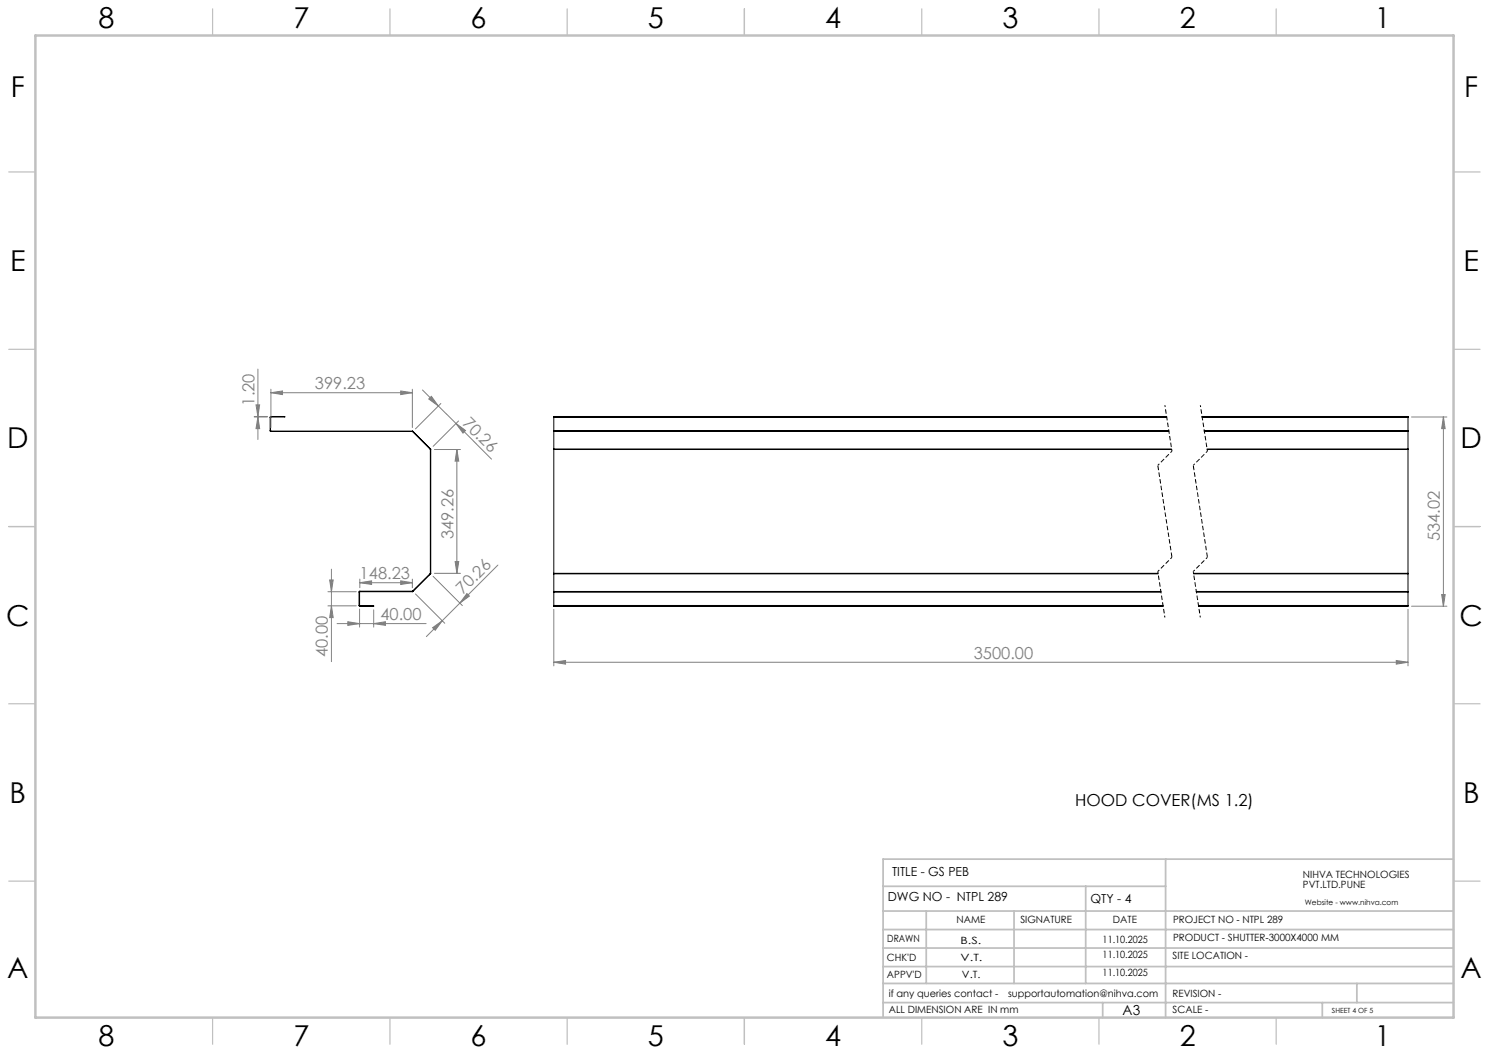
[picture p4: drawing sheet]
<svg xmlns="http://www.w3.org/2000/svg" width="420mm" height="297mm" viewBox="0 0 420 297" stroke-linecap="round" stroke-linejoin="round" font-family="sans-serif">
<g fill="none" stroke="#000" stroke-width=".28">
<path d="M76.2 117.7h.1M76.2 117.7v3.8M76.3 117.7v3.8M76.4 117.5l-.2 .2M76.4 117.6l-.1 .1M76.4 117.5v.1M76.4 117.5h3.9l-3.9 .1M156.2 117.6v.1M156.2 117.7h172.9M156.2 117.6h172.9M156.2 117.7v3.8M329 117.5h-172.8v.1"/>
<path d="M339.1 117.5h58.1v.1M339.1 117.6h58.1M339.1 117.7h58.1M397.2 117.6v.1M397.2 117.7v3.8M76.2 121.5l.2 .2M76.2 121.5h.1M76.3 121.5l.1 .1M76.4 121.6v.1M76.4 121.7h39.9M76.4 121.6h39.9M116.3 121.7h.1"/>
<path d="M116.3 121.6l.2 .1M116.3 121.6v.1M116.4 121.7l5 5M116.5 121.7h-.1M116.5 121.7l5 4.9M121.4 126.7v.1M121.4 126.8h.1M121.4 126.8v34.9M121.5 126.6v.2M121.5 126.6l-.1 .1M121.5 126.8v34.9M156.2 126.6v.2"/>
<path d="M156.2 121.6v.1M156.2 121.5v.1M156.2 121.5h173.5M156.2 121.6h173.5M156.2 126.8h174.3M156.2 126.6h174.2M156.2 121.7h173.5M156.2 121.7v4.9M156.2 126.8v34.9M339.7 121.5h57.5M339.7 121.6h57.5M339.7 121.7h57.5"/>
<path d="M340.5 126.6h56.7M340.5 126.8h56.7M397.2 126.6v.2M397.2 121.6v.1M397.2 121.5v.1M397.2 121.7v4.9M397.2 126.8v34.9M101.3 170.8l.2 .2M101.3 167h.1M101.3 170.8h.1M101.3 167v3.8M101.4 170.8l.1 .1"/>
<path d="M101.4 167v3.8M101.5 166.8l-.2 .2M101.5 166.9l-.1 .1M101.5 166.8v.1M101.5 170.9v.1M101.5 166.8h14.8M101.5 166.9h14.8M101.5 170.9h3.9l-3.9 .1M116.3 166.8v.1M116.4 166.7l-.1 .1M116.4 166.7l.1 .1M116.5 166.8l-.2 .1"/>
<path d="M121.4 161.8l.1 .1M121.4 161.8l-5 4.9M121.4 161.7v.1M121.4 161.7h.1M121.5 161.9l-5 4.9M121.5 161.7v.2M156.2 161.7v.2M156.2 166.8v.1M156.2 170.8v.1M156.2 166.9v.1M156.2 161.7h170.4M156.2 166.9h171.2"/>
<path d="M156.2 167h171.2M156.2 170.8h171.8M156.2 170.9l171.9 .1M156.2 170.9h171.8M156.2 161.9h170.5M156.2 166.8h171.2M156.2 161.9v4.9M156.2 167v3.8M336.6 161.7h60.6M336.7 161.9h60.5M337.4 166.9h59.8M337.4 167h59.8"/>
<path d="M337.4 166.8h59.8M338 170.8h59.2M338.1 170.9h59.1M397.2 161.7v.2M397.2 166.8v.1M397.2 170.8v.1M397.2 166.9v.1M397.2 170.9l-59.1 .1M397.2 161.9v4.9M397.2 167v3.8"/>
</g>
<g fill="none" stroke="#808080" stroke-width=".28">
<path d="M71.7 117.6h3.7M71.7 117.5h3.7M72.2 114.2h1l-.5 3.3zM72.7 117.6l.5 3.3h-1zM72.7 104.1v19.9M76.4 110.8l3.3-.5v1zM76.4 109.8v10.8M76.4 110.8h39.9M113 110.3l3.3 .5-3.3 .5zM116.3 109.8v10.8M119.2 110l4.4 4.5M120.9 112.5l.8-.7 1.9 2.7z"/>
<path d="M123.6 114.5l5 4.9M124.4 113.8l-7.2 7.2M128.6 119.4l2.7 2-.7 .8zM128.6 119.4l10 10.1M129.3 118.7l-7.1 7.2M398.1 117.6h10M407.1 117.6l.5 3.3h-1zM407.1 117.6v53.4M122.5 126.8h7.4M128.9 126.8l.5 3.3h-1zM128.9 126.8v34.9M128.4 158.4h1l-.5 3.3z"/>
<path d="M140.4 159.4l-20.1 20.2M92.5 166.9h8M92.5 170.9h8M93 163.6h1l-.5 3.3zM93.5 160.5v26.1M93.5 170.9l.5 3.3h-1zM95.1 175.9h25.1M98.1 175.4l3.3 .5-3.3 .5zM101.4 171.8v5.1M101.5 164.4l3.3-.6v1zM101.5 163.3v2.5M101.5 164.4h14.8"/>
<path d="M105.4 175.9l3.3-.5v1zM105.4 172v4.9M113 163.8l3.3 .6-3.3 .4zM116.3 163.3v2.5M117.2 167.5l8.2 8.3M122 177.1l2.7-2-1.9 2.7zM122.2 162.6l8.2 8.2M122.5 161.7h7.4M131.7 167.4l.7 .7-2.7 2zM156.2 171.9v15.9M397.2 171.9v15.9M398.1 171h10"/>
<path d="M406.6 167.7h1l-.5 3.3zM156.2 186.8l3.3-.5v1zM156.2 186.8h241M393.8 186.3l3.4 .5-3.4 .5z"/>
</g>
<path d="M328.6 114.3l2 13M338.6 114.3l2 13M330.6 127.3l-4 4M340.6 127.3l-4 4M330.6 157.2l-4 4M340.6 157.2l-4 4M326.6 161.2l2 13M336.6 161.2l2 13" fill="none" stroke="#000" stroke-width=".28" stroke-dasharray="1.3 .6" stroke-dashoffset=".7" stroke-linecap="butt"/>
<path d="M326.6 131.3l4 25.9M336.6 131.3l4 25.9" fill="none" stroke="#000" stroke-width=".28" stroke-dasharray="1.3 .6" stroke-dashoffset="-.1" stroke-linecap="butt"/>
<g fill="none" stroke="#c0c0c0" stroke-width=".35">
<path d="M60 2.5v7.5M110 2.5v7.5M160 2.5v7.5M210 2.5v7.5M260 2.5v7.5M310 2.5v7.5M360 2.5v7.5M2.5 48.5h7.5M410 48.5h7.5M2.5 98.5h7.5M410 98.5h7.5M2.5 148.5h7.5"/>
<path d="M410 148.5h7.5M2.5 198.5h7.5M410 198.5h7.5M2.5 248.5h7.5M410 248.5h7.5M60 287v7.5M110 287v7.5M160 287v7.5M210 287v7.5M260 287v7.5M310 287v7.5M360 287v7.5"/>
</g>
<g fill="none" stroke="#c0c0c0" stroke-width=".5">
<path d="M249.1 257h160.9M249.1 250h79.7M261.3 257v20.4M286 257v20.4M306.2 250v27.4M328.8 242.3v44.7M410 242.3h-160.9v44.7M249.1 272.6h160.9M249.1 267.4h160.9M249.1 262.2h160.9M249.1 277.4h160.9M382.7 277.4v5.4"/>
<path d="M249.1 282.8h160.9M311 282.8v4.2M373 282.8v4.2"/>
</g>
<path d="M10 10h400v277h-400z" fill="none" stroke="#c0c0c0" stroke-width=".7"/>
<g fill="#808080">
<path d="M113 163.8l3.3 .6-3.3 .4zM101.5 164.4l3.3-.6v1z"/>
<path d="M76.4 110.8l3.3-.5v1zM113 110.3l3.3 .5-3.3 .5zM98.1 175.4l3.3 .5-3.3 .5zM105.4 175.9l3.3-.5v1zM156.2 186.8l3.3-.5v1zM393.8 186.3l3.4 .5-3.4 .5z"/>
<path d="M131.7 167.4l.7 .7-2.7 2zM122 177.1l2.7-2-1.9 2.7z"/>
<path d="M128.9 126.8l.5 3.3h-1zM128.4 158.4h1l-.5 3.3z"/>
<path d="M72.7 117.6l.5 3.3h-1zM72.2 114.2h1l-.5 3.3z"/>
<path d="M93 163.6h1l-.5 3.3zM93.5 170.9l.5 3.3h-1zM407.1 117.6l.5 3.3h-1zM406.6 167.7h1l-.5 3.3z"/>
<path d="M120.9 112.5l.8-.7 1.9 2.7zM128.6 119.4l2.7 2-.7 .8z"/>
</g>
<g font-size="8.1">
<text x="27.8" y="8">8</text>
<text x="82.8" y="8">7</text>
<text x="132.8" y="8">6</text>
<text x="182.8" y="8">5</text>
<text x="232.8" y="8">4</text>
<text x="282.8" y="8">3</text>
<text x="332.8" y="8">2</text>
<text x="387.8" y="8">1</text>
<text x="3" y="27.2">F</text>
<text x="413" y="27.2">F</text>
<text x="2.8" y="76.5">E</text>
<text x="412.8" y="76.5">E</text>
<text x="2" y="126.5">D</text>
<text x="412" y="126.5">D</text>
<text x="1.7" y="176.5">C</text>
<text x="411.7" y="176.5">C</text>
<text x="2.7" y="226.5">B</text>
<text x="412.7" y="226.5">B</text>
<text x="2" y="275.7">A</text>
<text x="412" y="275.7">A</text>
<text x="27.8" y="295">8</text>
<text x="82.8" y="295">7</text>
<text x="132.8" y="295">6</text>
<text x="182.8" y="295">5</text>
<text x="232.8" y="295">4</text>
<text x="282.8" y="295">3</text>
<text x="332.8" y="295">2</text>
<text x="387.8" y="295">1</text>
</g>
<g font-size="4.7" fill="#808080">
<text x="88.8" y="109.8">399.23</text>
<text x="71.7" y="114.4" transform="rotate(-90 71.7 114.4)">1.20</text>
<text x="130.2" y="119.6" transform="rotate(45 130.2 119.6)">70.26</text>
<text x="127.9" y="152.1" transform="rotate(-90 127.9 152.1)">349.26</text>
<text x="406.1" y="152.7" transform="rotate(-90 406.1 152.7)">534.02</text>
<text x="101.4" y="163.3">148.23</text>
<text x="130.6" y="167.8" transform="rotate(-45 130.6 167.8)">70.26</text>
<text x="107.3" y="174.8">40.00</text>
<text x="92.5" y="185.3" transform="rotate(-90 92.5 185.3)">40.00</text>
<text x="274.7" y="185.8">3500.00</text>
</g>
<text font-size="4.7" x="303.3" y="227.3">HOOD COVER(MS 1.2)</text>
<text font-size="3.9" x="316.7" y="286.4">A3</text>
<g font-size="3.5">
<text x="251.6" y="247">TITLE - GS PEB</text>
<text x="250.4" y="254.2">DWG NO - NTPL 289</text>
<text x="307.6" y="254.8">QTY - 4</text>
</g>
<g font-size="2.8">
<text x="367.5" y="247.7">NIHVA TECHNOLOGIES</text>
<text x="367.5" y="250.5">PVT.LTD.PUNE</text>
<text x="269.8" y="260.4">NAME</text>
<text x="287.8" y="260.4">SIGNATURE</text>
<text x="313.9" y="260.5">DATE</text>
<text x="330.9" y="260.5">PROJECT NO - NTPL 289</text>
<text x="250.3" y="265.7">DRAWN</text>
<text x="270.9" y="266.1">B.S.</text>
<text x="311" y="265.9">11.10.2025</text>
<text x="330.9" y="265.5">PRODUCT - SHUTTER-3000X4000 MM</text>
<text x="250.2" y="271.1">CHK'D</text>
<text x="250.2" y="275.8">APPV'D</text>
<text x="270.9" y="271.1">V.T.</text>
<text x="271.3" y="275.8">V.T.</text>
<text x="311" y="275.4">11.10.2025</text>
<text x="311" y="270.2">11.10.2025</text>
<text x="330.7" y="270.6">SITE LOCATION -</text>
<text x="250.7" y="281.1">if any queries contact -</text>
<text x="284.3" y="281.1">supportautomation@nihva.com</text>
<text x="330.7" y="281.1">REVISION -</text>
<text x="250.7" y="285.6">ALL DIMENSION ARE IN mm</text>
<text x="330.7" y="285.6">SCALE -</text>
</g>
<text font-size="2.1" x="368.1" y="255.1">Website - www.nihva.com</text>
<text font-size="2" x="375.7" y="285.6">SHEET 4 OF 5</text>
</svg>
